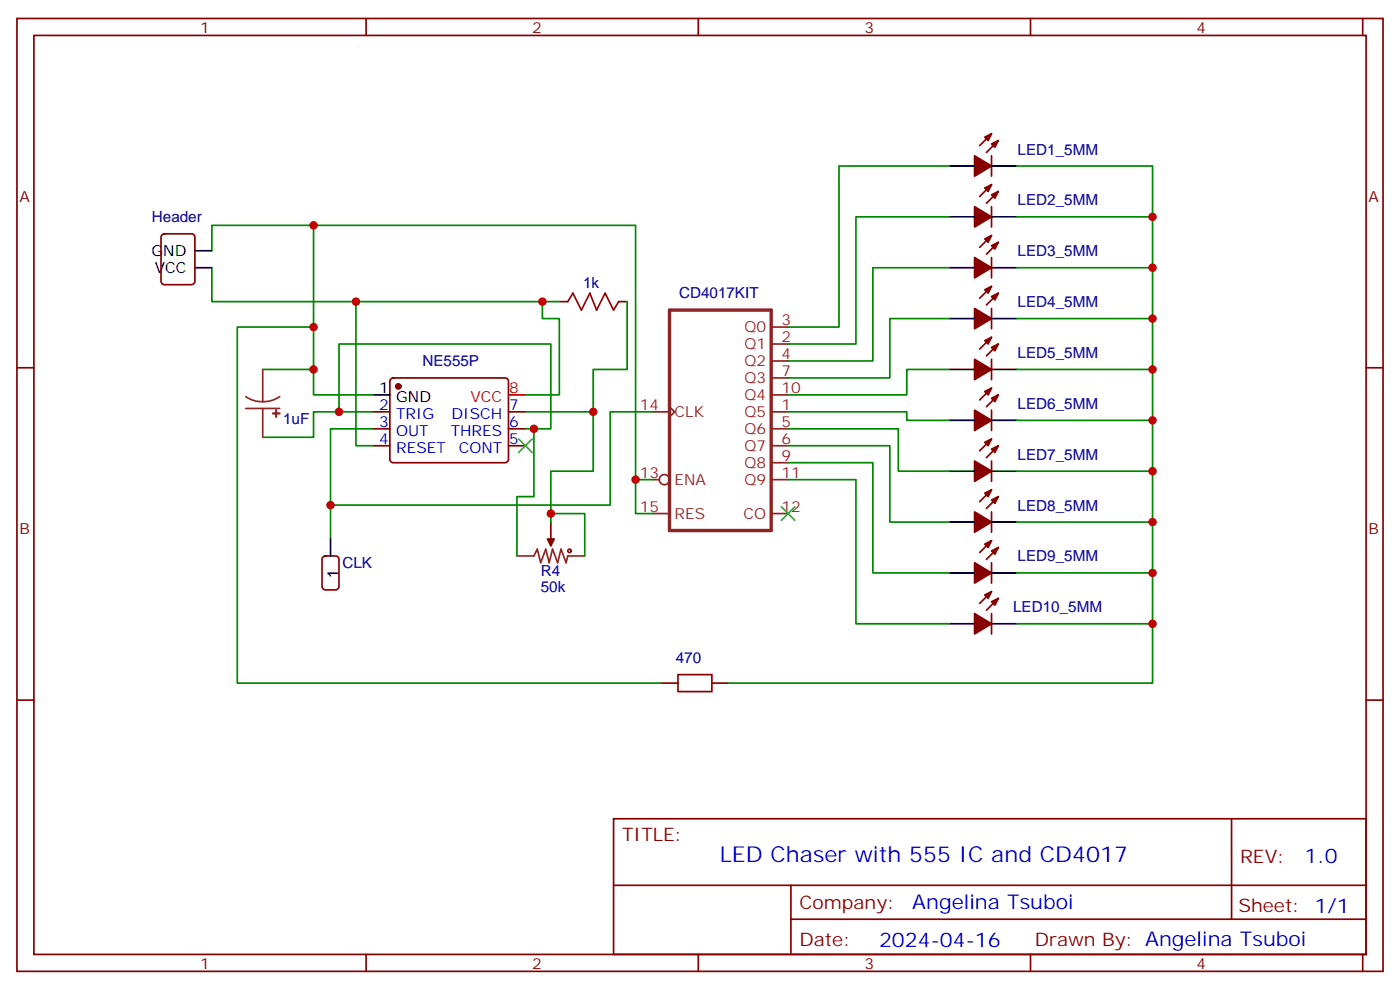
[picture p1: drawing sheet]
<svg xmlns="http://www.w3.org/2000/svg" width="291mm" height="206mm" viewBox="0 0 291 206" stroke-linecap="round" stroke-linejoin="round" font-family="sans-serif">
<g fill="none" stroke="#870000" stroke-width=".35">
<path d="M3.5 3.8h284.4v198.3h-284.4zM7.1 7.4h277.2v191.2h-277.2zM76.2 3.8v3.6M145.3 3.8v3.6M214.5 3.8v3.6M283.6 3.8v3.6M206.4 32.4v4.3M206.4 27.8l-2.5 2.5M206.4 38.4l-2.5 2.5M207.8 29.2l-2.5 2.5M207.8 39.8l-2.5 2.5M33.7 48.9l.5-.3h5.7a.71 .71 0 0 1 .7 .8v9.1a.76 .76 0 0 1-.7 .7h-5.7a.76 .76 0 0 1-.7-.7v-9.1z"/>
<path d="M206.4 43v4.2M206.4 53.6v4.2M206.4 49l-2.5 2.5M206.4 59.6l-2.5 2.5M207.8 50.4l-2.5 2.5M3.5 76.5h3.6M81.4 78.8l.4-.2h23.3a.71 .71 0 0 1 .7 .7v16.3a.76 .76 0 0 1-.7 .7h-23.3a.76 .76 0 0 1-.7-.7v-16.3zM116.4 62.8h1.8M128.8 62.8h1.7M206.4 64.2v4.2M206.4 74.8v4.2M206.4 70.2l-2.5 2.4"/>
<path d="M207.8 61l-2.5 2.5M207.8 71.6l-2.5 2.4M284.3 76.5h3.6M77.6 85.7h3.5M77.6 89.2h3.5M77.6 92.7h3.5M105.8 85.7h3.6M105.8 89.2h3.6M105.8 92.7h3.6M206.4 85.3v4.3M206.4 95.9v4.3M206.4 80.8l-2.5 2.4"/>
<path d="M206.4 91.3l-2.5 2.5M207.8 82.2l-2.5 2.4M207.8 92.7l-2.5 2.5M114.7 108.6v3.5M206.4 106.5v4.2M206.4 117.1v4.2M206.4 101.9l-2.5 2.5M206.4 112.5l-2.5 2.5M207.8 103.3l-2.5 2.5M207.8 113.9l-2.5 2.5M206.4 127.7v4.2M206.4 123.1l-2.5 2.5"/>
<path d="M207.8 124.5l-2.5 2.5M3.5 145.7h3.6M137.6 142.1h3.5M148.2 142.1h3.5M284.3 145.7h3.6M127.7 170.4h156.6v28.2h-156.6zM256.3 170.4v20.9M76.2 198.6v3.5M127.7 184.2h156.5M145.3 198.6v3.5M164.6 191.3h119.6M164.6 184.2v14.1"/>
<path d="M214.5 198.6v3.5M283.6 198.6v3.5"/>
</g>
<path d="M139.3 64.5h21.2v45.9h-21.2z" fill="none" stroke="#8c2424" stroke-width=".71"/>
<g fill="none" stroke="#8c2424" stroke-width=".35">
<path d="M54.7 76.9v6.7M160.5 71.6h3.5M160.5 68.1h3.5M160.5 75.1h3.5M160.5 78.6h3.5M51.2 82.5l1.6 .8 1.9 .3M51.2 85h7M54.7 85v6M58.2 82.5l-1.7 .8-1.8 .3M135.8 85.7h3.5M135.8 99.8h1.4M139.3 84.6l1.1 1.1-1.1 1"/>
<path d="M160.5 85.7h3.5M160.5 89.2h3.5M160.5 92.7h3.5M160.5 96.3h3.5M160.5 82.2h3.5M160.5 99.8h3.5M107.6 115.7h3.5l.7-1.4 .7 2.8 1.1-2.8 .7 2.8 .7-2.8 1.1 2.8 .7-2.8 1 2.8 .4-1.4h3.5M114.7 112.1v1.5M135.8 106.9h3.5M160.5 106.9h3.5"/>
<circle cx="138.3" cy="99.8" r="1.06"/>
</g>
<g fill="#870000" stroke="#870000" stroke-width=".35">
<path d="M205 28.5l1.4-.7-.7 1.4z"/>
<path d="M206.4 30l1.4-.8-.7 1.5z"/>
<path d="M202.8 32.4l3.6 2.1-3.6 2.2z"/>
<path d="M205 39.1l1.4-.7-.7 1.4z"/>
<path d="M206.4 40.5l1.4-.7-.7 1.4z"/>
<path d="M202.8 43l3.6 2.1-3.6 2.1z"/>
<path d="M205 49.7l1.4-.7-.7 1.4z"/>
<path d="M206.4 51.1l1.4-.7-.7 1.4z"/>
<path d="M202.8 53.6l3.6 2.1-3.6 2.1z"/>
<path d="M205 60.3l1.4-.7-.7 1.4z"/>
<path d="M206.4 61.7l1.4-.7-.7 1.4z"/>
<path d="M202.8 64.2l3.6 2.1-3.6 2.1z"/>
<path d="M205 81.5l1.4-.7-.7 1.4z"/>
<path d="M206.4 82.9l1.4-.7-.7 1.4z"/>
<path d="M202.8 85.3l3.6 2.2-3.6 2.1z"/>
<path d="M205 70.9l1.4-.7-.7 1.4z"/>
<path d="M206.4 72.3l1.4-.7-.7 1.4z"/>
<path d="M202.8 74.8l3.6 2.1-3.6 2.1z"/>
<path d="M205 92l1.4-.7-.7 1.4z"/>
<path d="M206.4 93.5l1.4-.8-.7 1.5z"/>
<path d="M202.8 95.9l3.6 2.1-3.6 2.2z"/>
<path d="M205 102.6l1.4-.7-.7 1.4z"/>
<path d="M206.4 104l1.4-.7-.7 1.4z"/>
<path d="M202.8 106.5l3.6 2.1-3.6 2.1z"/>
<path d="M205 113.2l1.4-.7-.7 1.4z"/>
<path d="M206.4 114.6l1.4-.7-.7 1.4z"/>
<path d="M202.8 117.1l3.6 2.1-3.6 2.1z"/>
<path d="M205 123.8l1.4-.7-.7 1.4z"/>
<path d="M206.4 125.2l1.4-.7-.7 1.4z"/>
<path d="M202.8 127.7l3.6 2.1-3.6 2.1z"/>
<path d="M113.9 112.1h1.5l-.7 1.5z"/>
<circle cx="82.9" cy="80.4" r=".53"/>
</g>
<g fill="none" stroke="#000" stroke-width=".35">
<path d="M197.6 34.5h5.2M206.4 34.5h5.3M40.6 55.7h3.5M40.6 52.2h3.5M197.6 45.1h5.2M197.6 55.7h5.2M206.4 45.1h5.3M206.4 55.7h5.3M197.6 66.3h5.2M197.6 76.9h5.2M206.4 66.3h5.3M206.4 76.9h5.3"/>
<path d="M77.6 82.2h3.5M197.6 87.5h5.2M197.6 98h5.2M206.4 87.5h5.3M206.4 98h5.3M68.8 112.1v3.6M197.6 108.6h5.2M197.6 119.2h5.2M206.4 108.6h5.3M206.4 119.2h5.3M197.6 129.8h5.2M206.4 129.8h5.3"/>
</g>
<path d="M105.8 82.2h3.6" fill="none" stroke="#f00" stroke-width=".35"/>
<g fill="#8c2424" stroke="#8c2424" stroke-width=".35">
<path d="M56.8 86h1.4z"/>
<path d="M57.5 85.3v1.4z"/>
</g>
<g fill="none" stroke="#a10000" stroke-width=".35">
<path d="M118.2 62.8l1-1.8 1.8 3.5 1.8-3.5 1.4 3.5 1.7-3.5 1.8 3.5 1.1-1.7M141.1 140.4h7.1v3.5h-7.1z"/>
<circle cx="118.5" cy="114.6" r=".35"/>
</g>
<g fill="none" stroke="#008700" stroke-width=".35">
<path d="M197.6 34.5h-23v33.6h-10.6M211.7 34.5h28.2v107.6h-88.2M44.1 52.2v-5.3h21.2v30M44.1 55.7v7.1h72.3M65.3 46.9h67v60h3.5M197.6 45.1h-19.4v26.5h-14.2M197.6 55.7h-15.9v19.4h-17.7M211.7 45.1h28.2M211.7 55.7h28.2M54.7 76.9h10.6v5.3h12.3M65.3 68.1h-15.9v74h88.2M74.1 62.8v29.9h3.5"/>
<path d="M112.9 62.8v3.5h3.5v15.9h-7M130.5 62.8v14.1h-7v8.8h-14.1M197.6 66.3h-12.4v12.3h-21.2M197.6 76.9h-8.9v5.3h-24.7M211.7 66.3h28.2M211.7 76.9h28.2M70.6 85.7v-14.1h44.1v17.6h-3.6M77.6 85.7h-12.3v5.3h-10.6M109.4 89.2h1.7v14.1h-3.5v12.4M123.5 85.7v12.3h-8.8v10.6M132.3 99.8h3.5M135.8 85.7h-8.8v19.4h-58.2v-15.9h8.8"/>
<path d="M164 85.7h24.7v1.8h8.9M164 89.2h23v8.8h10.6M164 92.7h21.2v15.9h12.4M164 96.3h17.7v22.9h15.9M164 99.8h14.2v30h19.4M211.7 87.5h28.2M211.7 98h28.2M68.8 105.1v7M114.7 106.9h7v8.8M211.7 108.6h28.2M211.7 119.2h28.2M211.7 129.8h28.2"/>
</g>
<path d="M67.3 115.9l.4-.2h2.1a.71 .71 0 0 1 .8 .7v5.6a.76 .76 0 0 1-.8 .7h-2.1a.76 .76 0 0 1-.7-.7v-5.6z" fill="none" stroke="#900" stroke-width=".35"/>
<path d="M107.9 91.3l2.9 2.9M110.8 91.3l-2.9 2.9M162.6 105.4l2.9 2.9M165.5 105.4l-2.9 2.9" fill="none" stroke="#3c3" stroke-width=".35"/>
<g fill="#c00">
<circle cx="239.9" cy="45.1" r=".88"/>
<circle cx="239.9" cy="55.7" r=".88"/>
<circle cx="239.9" cy="66.3" r=".88"/>
<circle cx="239.9" cy="76.9" r=".88"/>
<circle cx="239.9" cy="87.5" r=".88"/>
<circle cx="239.9" cy="98" r=".88"/>
<circle cx="239.9" cy="108.6" r=".88"/>
<circle cx="239.9" cy="119.2" r=".88"/>
<circle cx="239.9" cy="129.8" r=".88"/>
<circle cx="65.3" cy="68.1" r=".88"/>
<circle cx="65.3" cy="76.9" r=".88"/>
<circle cx="123.5" cy="85.7" r=".88"/>
<circle cx="65.3" cy="46.9" r=".88"/>
<circle cx="74.1" cy="62.8" r=".88"/>
<circle cx="70.6" cy="85.7" r=".88"/>
<circle cx="111.1" cy="89.2" r=".88"/>
<circle cx="132.3" cy="99.8" r=".88"/>
<circle cx="112.9" cy="62.8" r=".88"/>
<circle cx="68.8" cy="105.1" r=".88"/>
<circle cx="114.7" cy="106.9" r=".88"/>
</g>
<text font-size="4.6" fill="#00f" x="149.8" y="179.4">LED Chaser with 555 IC and CD4017</text>
<g font-size="4.2" fill="#00f">
<text x="271.5" y="179.6">1.0</text>
<text x="189.9" y="189.2">Angelina Tsuboi</text>
<text x="183" y="197">2024-04-16</text>
</g>
<g font-size="3.9" fill="#800">
<text x="129.5" y="174.9">TITLE:</text>
<text x="258.1" y="179.6">REV:</text>
<text x="166.4" y="189.1">Company:</text>
<text x="257.7" y="189.8">Sheet: 1/1</text>
<text x="166.4" y="196.8">Date:</text>
<text x="215.4" y="196.9">Drawn By: Angelina Tsuboi</text>
</g>
<g font-size="3.2" fill="#800">
<text x="41.6" y="6.8">1</text>
<text x="110.8" y="6.8">2</text>
<text x="179.9" y="6.8">3</text>
<text x="249.1" y="6.8">4</text>
<text x="4.1" y="41.9">A</text>
<text x="284.9" y="41.9">A</text>
<text x="4.1" y="111.1">B</text>
<text x="284.9" y="111.1">B</text>
<text x="41.6" y="201.6">1</text>
<text x="110.8" y="201.6">2</text>
<text x="179.9" y="201.6">3</text>
<text x="249.1" y="201.6">4</text>
</g>
<g font-size="3.2" fill="#000080">
<text x="211.8" y="32.2">LED1_5MM</text>
<text x="31.6" y="46.2">Header</text>
<text x="211.8" y="42.7">LED2_5MM</text>
<text x="211.8" y="53.3">LED3_5MM</text>
<text x="121.4" y="59.9">1k</text>
<text x="141.3" y="62.1">CD4017KIT</text>
<text x="211.8" y="63.9">LED4_5MM</text>
<text x="87.9" y="76.2">NE555P</text>
<text x="211.8" y="74.5">LED5_5MM</text>
<text x="58.9" y="88.2">1uF</text>
<text x="211.8" y="85.1">LED6_5MM</text>
<text x="211.8" y="95.7">LED7_5MM</text>
<text x="211.8" y="106.2">LED8_5MM</text>
<text x="71.3" y="118.2">CLK</text>
<text x="112.6" y="119.9">R4</text>
<text x="211.8" y="116.8">LED9_5MM</text>
<text x="112.5" y="123.1">50k</text>
<text x="210.9" y="127.4">LED10_5MM</text>
<text x="140.7" y="138">470</text>
</g>
<g font-size="3.2">
<text x="31.5" y="53.2">GND</text>
<text x="32.2" y="56.8">VCC</text>
<text x="78.9" y="81.8">1</text>
<text x="82.4" y="83.6">GND</text>
<text x="70.4" y="120.3" transform="rotate(-90 70.4 120.3)">1</text>
</g>
<g font-size="3.2" fill="#8d2323">
<text x="154.9" y="69.1">Q0</text>
<text x="162.6" y="71.2">2</text>
<text x="162.6" y="67.7">3</text>
<text x="154.9" y="72.6">Q1</text>
<text x="154.9" y="76.2">Q2</text>
<text x="162.6" y="74.8">4</text>
<text x="154.9" y="79.7">Q3</text>
<text x="154.9" y="83.2">Q4</text>
<text x="162.6" y="78.3">7</text>
<text x="162.6" y="81.8">10</text>
<text x="133.2" y="85.3">14</text>
<text x="140.4" y="86.7">CLK</text>
<text x="154.9" y="86.7">Q5</text>
<text x="162.6" y="85.3">1</text>
<text x="162.6" y="88.9">5</text>
<text x="154.9" y="90.3">Q6</text>
<text x="154.9" y="93.8">Q7</text>
<text x="162.6" y="92.4">6</text>
<text x="162.6" y="95.9">9</text>
<text x="133.2" y="99.4">13</text>
<text x="140.4" y="100.9">ENA</text>
<text x="154.9" y="97.3">Q8</text>
<text x="154.9" y="100.9">Q9</text>
<text x="162.6" y="99.4">11</text>
<text x="133.2" y="106.5">15</text>
<text x="140.4" y="107.9">RES</text>
<text x="154.7" y="107.9">CO</text>
<text x="162.6" y="106.5">12</text>
</g>
<g font-size="3.2" fill="#f00">
<text x="97.9" y="83.6">VCC</text>
<text x="106" y="81.8">8</text>
</g>
<g font-size="3.2" fill="#00f">
<text x="78.9" y="85.3">2</text>
<text x="78.9" y="88.9">3</text>
<text x="82.4" y="87.1">TRIG</text>
<text x="94" y="87.1">DISCH</text>
<text x="106" y="88.9">6</text>
<text x="106" y="85.3">7</text>
<text x="78.9" y="92.4">4</text>
<text x="82.4" y="90.6">OUT</text>
<text x="82.4" y="94.2">RESET</text>
<text x="93.8" y="90.6">THRES</text>
<text x="95.5" y="94.2">CONT</text>
<text x="106" y="92.4">5</text>
</g>
</svg>
